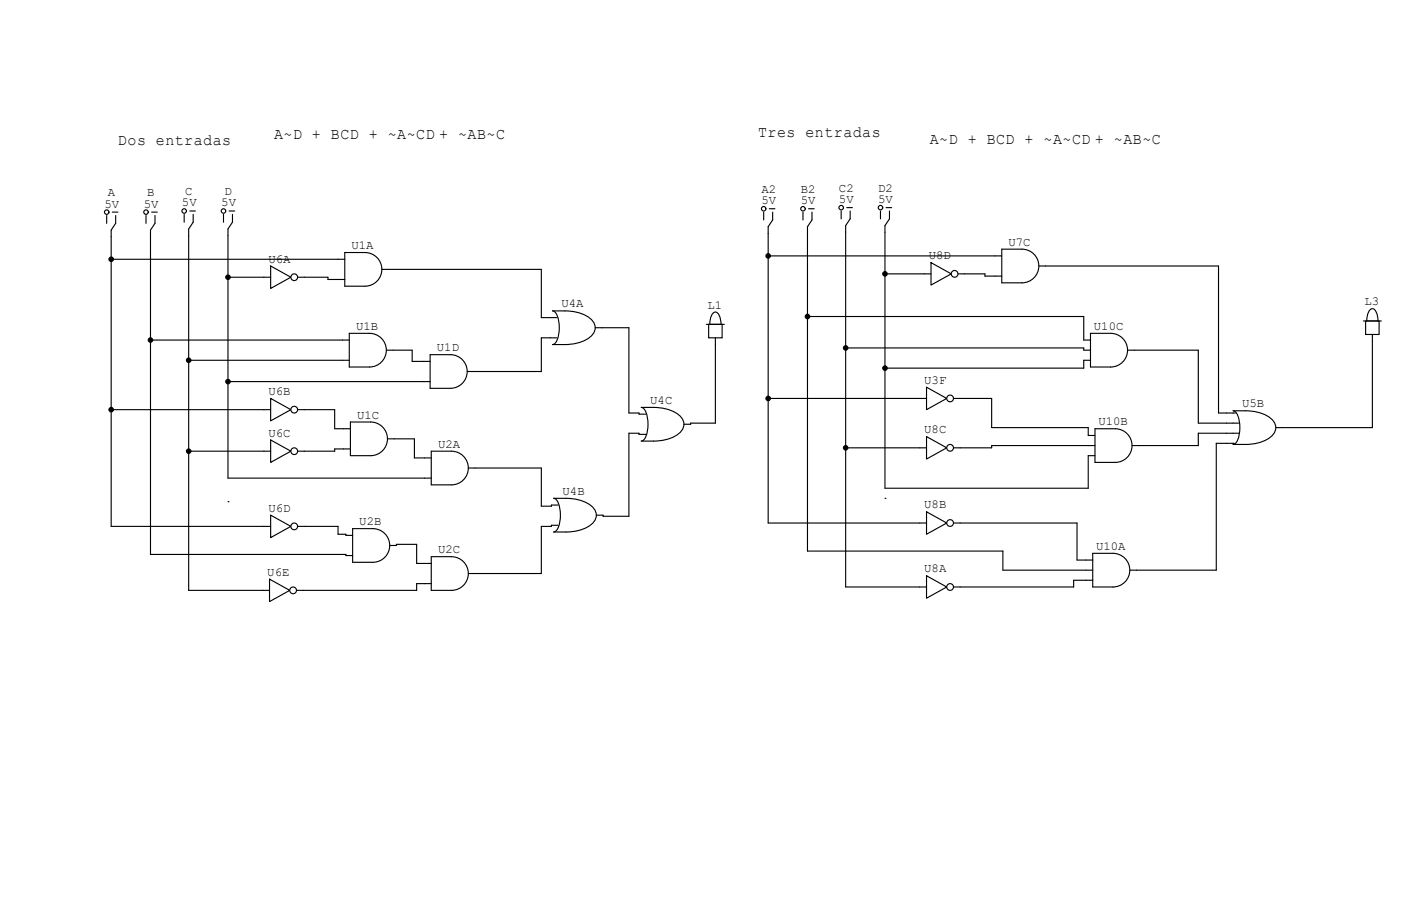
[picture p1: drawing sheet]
<svg xmlns="http://www.w3.org/2000/svg" width="432mm" height="279mm" viewBox="0 0 432 279" stroke-linecap="round" stroke-linejoin="round" font-family="sans-serif">
<g fill="none" stroke="#000" stroke-width=".35">
<path d="M32.9 66.5v2.4M34.6 65.4h1.7M35.7 66.5v2.4l-1.4 2.1v2M45 66.5v2.4M46.7 65.4h1.8M47.8 66.5v2.4l-1.4 2.1v2M56.8 66.1v2.4M58.5 65.1h1.7M59.5 66.1v2.4l-1.3 2.1v2.1M68.9 66.1v2.4M70.6 65.1h1.7M71.6 66.1v2.4l-1.3 2.1v2.1"/>
<path d="M235.4 65.4v2.4M237.1 64.4h1.7M238.1 65.4v2.4l-1.3 2.1v2.1M247.5 65.4v2.4M249.2 64.4h1.7M250.3 65.4v2.4l-1.4 2.1v2.1M259.3 65.1v2.4M261 64h1.7M262 65.1v2.4l-1.4 2.1v2M271.4 65.1v2.4M273.1 64h1.7M274.1 65.1v2.4l-1.3 2.1v2"/>
<path d="M306.7 78.9h2.1M308.8 76.8h6.2a5.2 5.2 0 0 1 5.2 5.2 5.2 5.2 0 0 1-5.2 5.2h-6.2zM306.7 85.1h2.1M320.2 82h2.1"/>
<circle cx="32.9" cy="65.4" r=".69"/>
<circle cx="45" cy="65.4" r=".69"/>
<circle cx="56.8" cy="65.1" r=".69"/>
<circle cx="68.9" cy="65.1" r=".69"/>
<circle cx="235.4" cy="64.4" r=".69"/>
<circle cx="247.5" cy="64.4" r=".69"/>
<circle cx="259.3" cy="64" r=".69"/>
<circle cx="271.4" cy="64" r=".69"/>
</g>
<g fill="#fff" stroke="#000" stroke-width=".35">
<path d="M422.2 95.6a1.05 1.05 0 0 1 1.1-.4 1.05 1.05 0 0 1 .8 .8 6.1 6.1 0 0 1-.7 6.7 1.35 1.35 0 0 1-1.8-1.3 6.7 6.7 0 0 1 .6-5.8z" fill-rule="evenodd"/>
<path d="M420.9 99h4.2v4.1h-4.2z" fill-rule="evenodd"/>
</g>
<g fill="none" stroke="#000" stroke-width=".35">
<path d="M284.9 84.5h2M286.9 81l6.3 3.5-6.3 3.4zM295.3 84.5h2M420.2 99h5.5M334 104.9h2.1M334 108h2.1M334 111.1h2.1M336.1 102.8h6.2a5.2 5.2 0 0 1 5.2 5.2 5.2 5.2 0 0 1-5.2 5.2h-6.2zM347.5 108h2.1M423 103.1v2.1M335.4 134.3h2.1M335.4 137.4h2.1"/>
<path d="M337.5 132.2h6.2a5.2 5.2 0 0 1 5.2 5.2 5.2 5.2 0 0 1-5.2 5.2h-6.2zM348.9 137.4h2.1M378 127.4h2.7M378 130.5h3.8M378 133.6h3.8M378 136.7h2.4M380.1 126.7a19.2 19.2 0 0 1 9.9 1.3 4.5 4.5 0 0 1 3.1 4.6 7.7 7.7 0 0 1-6.5 4.2l-6.5 .3a3.3 3.3 0 0 0 1.9-3.2 9.3 9.3 0 0 0-1.1-6.8zM393.2 131.9h2.1M335.4 140.5h2.1M334.7 172.7h2.1M334.7 175.8h2.1M334.7 178.9h2.1"/>
<path d="M336.8 170.6h6.2a5.2 5.2 0 0 1 5.2 5.2 5.2 5.2 0 0 1-5.2 5.2h-6.2zM348.2 175.8h2.1"/>
</g>
<circle cx="294.2" cy="84.5" r="1.04" fill="#fff" stroke="#000" stroke-width=".35"/>
<path d="M283.5 138.1h2.1M285.6 134.6l6.2 3.5-6.2 3.5zM293.9 138.1h2" fill="none" stroke="#000" stroke-width=".35"/>
<circle cx="292.8" cy="138.1" r="1.04" fill="#fff" stroke="#000" stroke-width=".35"/>
<path d="M285.6 157.8l6.2 3.5-6.2 3.5zM283.5 161.3h2.1M293.9 161.3h2" fill="none" stroke="#000" stroke-width=".35"/>
<circle cx="292.8" cy="161.3" r="1.04" fill="#fff" stroke="#000" stroke-width=".35"/>
<path d="M285.6 177.6l6.2 3.4-6.2 3.5zM283.5 181h2.1M293.9 181h2" fill="none" stroke="#000" stroke-width=".35"/>
<circle cx="292.8" cy="181" r="1.04" fill="#fff" stroke="#000" stroke-width=".35"/>
<path d="M285.6 119.4l6.2 3.5-6.2 3.4zM283.5 122.9h2.1M293.9 122.9h2" fill="none" stroke="#000" stroke-width=".35"/>
<circle cx="292.8" cy="122.9" r="1.04" fill="#fff" stroke="#000" stroke-width=".35"/>
<path d="M83.1 178.6l6.2 3.5-6.2 3.4zM81 182.1h2.1M91.4 182.1h2.1" fill="none" stroke="#000" stroke-width=".35"/>
<circle cx="90.3" cy="182.1" r="1.04" fill="#fff" stroke="#000" stroke-width=".35"/>
<path d="M83.4 158.9l6.2 3.4-6.2 3.5zM81.3 162.3h2.1M91.7 162.3h2.1" fill="none" stroke="#000" stroke-width=".35"/>
<circle cx="90.7" cy="162.3" r="1.04" fill="#fff" stroke="#000" stroke-width=".35"/>
<path d="M81.3 139.1h2.1M83.4 135.7l6.2 3.4-6.2 3.5zM91.7 139.1h2.1" fill="none" stroke="#000" stroke-width=".35"/>
<circle cx="90.7" cy="139.1" r="1.04" fill="#fff" stroke="#000" stroke-width=".35"/>
<path d="M81.3 126.3h2.1M83.4 122.9l6.2 3.4-6.2 3.5zM91.7 126.3h2.1" fill="none" stroke="#000" stroke-width=".35"/>
<circle cx="90.7" cy="126.3" r="1.04" fill="#fff" stroke="#000" stroke-width=".35"/>
<path d="M81.3 85.5h2.1M83.4 82l6.2 3.5-6.2 3.5zM91.7 85.5h2.1" fill="none" stroke="#000" stroke-width=".35"/>
<circle cx="90.7" cy="85.5" r="1.04" fill="#fff" stroke="#000" stroke-width=".35"/>
<g fill="none" stroke="#000" stroke-width=".35">
<path d="M104.2 80h2.1M106.3 77.9h6.2a5.2 5.2 0 0 1 5.2 5.2 5.2 5.2 0 0 1-5.2 5.2h-6.2zM104.2 86.2h2.1M117.7 83.1h2.1M169.6 98h2.1M170.3 95.9a19.2 19.2 0 0 1 9.9 1.2 4.5 4.5 0 0 1 3.2 4.7 7.7 7.7 0 0 1-6.6 4.2l-6.5 .3a3.3 3.3 0 0 0 1.9-3.2 9.3 9.3 0 0 0-1.1-6.8zM105.6 104.9h2M105.6 111.1h2M107.6 102.8h6.3a5.2 5.2 0 0 1 5.2 5.2 5.2 5.2 0 0 1-5.2 5.2h-6.3zM119.1 108h2M130.5 111.5h2.1M130.5 117.7h2.1"/>
<path d="M132.6 109.4h6.2a5.2 5.2 0 0 1 5.2 5.2 5.2 5.2 0 0 1-5.2 5.2h-6.2zM144 114.6h2.1M169.6 104.2h2.1M183.5 101.1h2M105.9 132.2h2.1M105.9 138.5h2.1M108 130.1h6.2a5.2 5.2 0 0 1 5.2 5.2 5.2 5.2 0 0 1-5.2 5.2h-6.2zM119.4 135.3h2.1M132.9 139.1h6.2a5.2 5.2 0 0 1 5.2 5.2 5.2 5.2 0 0 1-5.2 5.2h-6.2zM197 127.7h2M197 134h2M197.6 125.6a19.2 19.2 0 0 1 10 1.3 4.5 4.5 0 0 1 3.1 4.7 7.7 7.7 0 0 1-6.5 4.2l-6.6 .2a3.3 3.3 0 0 0 2-3.1 9.3 9.3 0 0 0-1.1-6.8z"/>
<path d="M210.8 130.8h2.1M130.8 141.2h2.1M130.8 147.4h2.1M144.3 144.3h2.1M170 155.8h2M170.6 153.7a19.2 19.2 0 0 1 10 1.3 4.5 4.5 0 0 1 3.1 4.6 7.7 7.7 0 0 1-6.5 4.2l-6.6 .3a3.3 3.3 0 0 0 2-3.2 9.3 9.3 0 0 0-1.1-6.8zM183.8 158.9h2.1M106.6 165.1h2.1M106.6 171.3h2.1M108.7 163h6.2a5.2 5.2 0 0 1 5.2 5.2 5.2 5.2 0 0 1-5.2 5.2h-6.2zM120.1 168.2h2.1M130.8 173.8h2.1"/>
<path d="M130.8 180h2.1M132.9 171.7h6.2a5.2 5.2 0 0 1 5.2 5.2 5.2 5.2 0 0 1-5.2 5.2h-6.2zM144.3 176.9h2.1M170 162h2"/>
</g>
<g fill="#fff" stroke="#000" stroke-width=".35">
<path d="M219.7 96.6a1.05 1.05 0 0 1 1.1-.3 1.05 1.05 0 0 1 .8 .8 6.1 6.1 0 0 1-.7 6.6 1.35 1.35 0 0 1-1.8-1.3 6.7 6.7 0 0 1 .6-5.8z" fill-rule="evenodd"/>
<path d="M218.4 100h4.2v4.2h-4.2z" fill-rule="evenodd"/>
</g>
<g fill="none" stroke="#000" stroke-width=".35">
<path d="M34.3 80h69.9M34.3 73v89.3h47M46.4 73v98h60.2v.3M58.2 72.7v109.4h22.8M70.3 72.7v74.7h60.5M236.8 72v89.3h46.7M236.8 78.9h69.9M248.9 72v97.9h60.2v5.9h25.6M260.6 71.6v109.4h22.9M272.8 71.6v79h62.6v-10.1M70.3 85.5h11M93.8 85.5h7.3v.7h3.1"/>
<path d="M119.8 83.1h47v14.9h2.8M248.9 97.6h85.1v7.3M272.8 84.5h12.1M297.3 84.5h6.3v.6h3.1M322.3 82h53.3v45.4h2.4M46.4 104.9h59.2M58.2 111.1h47.4M70.3 117.7h60.2M121.1 108h5.9v3.5h3.5M169.6 104.2h-2.8v10.4h-20.7M185.5 101.1h8.3v26.3h3.2v.3M217.7 100h5.6"/>
<path d="M220.5 104.2v26.3h-7.6v.3M260.6 107.3h73.4v.7M334 111.1v2.4h-61.2M349.6 108h19.7v22.5h8.7M423 105.2v26.7h-27.7M34.3 126.3h47M58.2 139.1h23.1M93.8 126.3h9.3v5.9h2.8M105.9 138.5h-2.8v.6h-9.3M121.5 135.3h6.2v5.9h3.1M197 134v-.4h-3.2v25.6h-7.9v-.3M236.8 122.9h46.7"/>
<path d="M260.6 138.1h22.9M295.9 122.9h9.7v9h29.8v2.4M335.4 137.4h-29.8v.7h-9.7M378 133.6h-8.7v3.8h-18.3M378 136.7h-3.1v39.1h-24.6M146.4 144.3h20.4v11.8h3.2v-.3M93.8 162.3h10.4v2.5h2.4v.3M122.2 168.2v-.3h6.2v5.9h2.4M130.8 180h-2.4v2.1h-34.9M170 162v.3h-3.2v14.6h-20.4M295.9 161.3h36v11.4h2.8M334.7 178.9h-3.8v2.1h-35"/>
</g>
<g fill="#000">
<circle cx="70.3" cy="154.7" r=".17"/>
<circle cx="272.8" cy="153.7" r=".17"/>
</g>
<g fill="#000" stroke="#000" stroke-width=".35">
<circle cx="34.3" cy="80" r=".69"/>
<circle cx="236.8" cy="78.9" r=".69"/>
<circle cx="70.3" cy="85.5" r=".69"/>
<circle cx="248.9" cy="97.6" r=".69"/>
<circle cx="272.8" cy="84.5" r=".69"/>
<circle cx="46.4" cy="104.9" r=".69"/>
<circle cx="58.2" cy="111.1" r=".69"/>
<circle cx="70.3" cy="117.7" r=".69"/>
<circle cx="260.6" cy="107.3" r=".69"/>
<circle cx="272.8" cy="113.5" r=".69"/>
<circle cx="34.3" cy="126.3" r=".69"/>
<circle cx="58.2" cy="139.1" r=".69"/>
<circle cx="236.8" cy="122.9" r=".69"/>
<circle cx="260.6" cy="138.1" r=".69"/>
</g>
<g font-size="4.9">
<text x="36.4" y="44.7">Dos entradas</text>
<text x="84.5" y="42.9">A~D + BCD + ~A~CD + ~AB~C</text>
<text x="233.6" y="42.2">Tres entradas</text>
<text x="286.6" y="44.3">A~D + BCD + ~A~CD + ~AB~C</text>
</g>
<g font-size="3.8">
<text x="234.7" y="59.5">A2</text>
<text x="246.8" y="59.5">B2</text>
<text x="258.6" y="59.2">C2</text>
<text x="270.7" y="59.2">D2</text>
<text x="32.2" y="64">5V</text>
<text x="33.2" y="60.5">A</text>
<text x="44.3" y="64">5V</text>
<text x="45.3" y="60.5">B</text>
<text x="56.1" y="63.7">5V</text>
<text x="57.1" y="60.2">C</text>
<text x="68.2" y="63.7">5V</text>
<text x="69.2" y="60.2">D</text>
<text x="234.7" y="63">5V</text>
<text x="246.8" y="63">5V</text>
<text x="258.6" y="62.6">5V</text>
<text x="270.7" y="62.6">5V</text>
<text x="108.3" y="76.8">U1A</text>
<text x="310.8" y="75.8">U7C</text>
<text x="82.7" y="81">U6A</text>
<text x="286.3" y="79.9">U8D</text>
<text x="173.1" y="94.8">U4A</text>
<text x="218.1" y="95.2">L1</text>
<text x="420.5" y="94.1">L3</text>
<text x="109.7" y="101.7">U1B</text>
<text x="337.1" y="101.7">U10C</text>
<text x="134.7" y="108.3">U1D</text>
<text x="284.9" y="118.4">U3F</text>
<text x="82.7" y="121.8">U6B</text>
<text x="200.4" y="124.6">U4C</text>
<text x="382.8" y="125.6">U5B</text>
<text x="110.1" y="129.1">U1C</text>
<text x="338.5" y="131.1">U10B</text>
<text x="82.7" y="134.6">U6C</text>
<text x="284.9" y="133.6">U8C</text>
<text x="135" y="138.1">U2A</text>
<text x="173.4" y="152.6">U4B</text>
<text x="82.7" y="157.8">U6D</text>
<text x="110.7" y="162">U2B</text>
<text x="284.9" y="156.8">U8B</text>
<text x="135" y="170.6">U2C</text>
<text x="337.8" y="169.6">U10A</text>
<text x="82.4" y="177.5">U6E</text>
<text x="284.9" y="176.5">U8A</text>
</g>
</svg>
